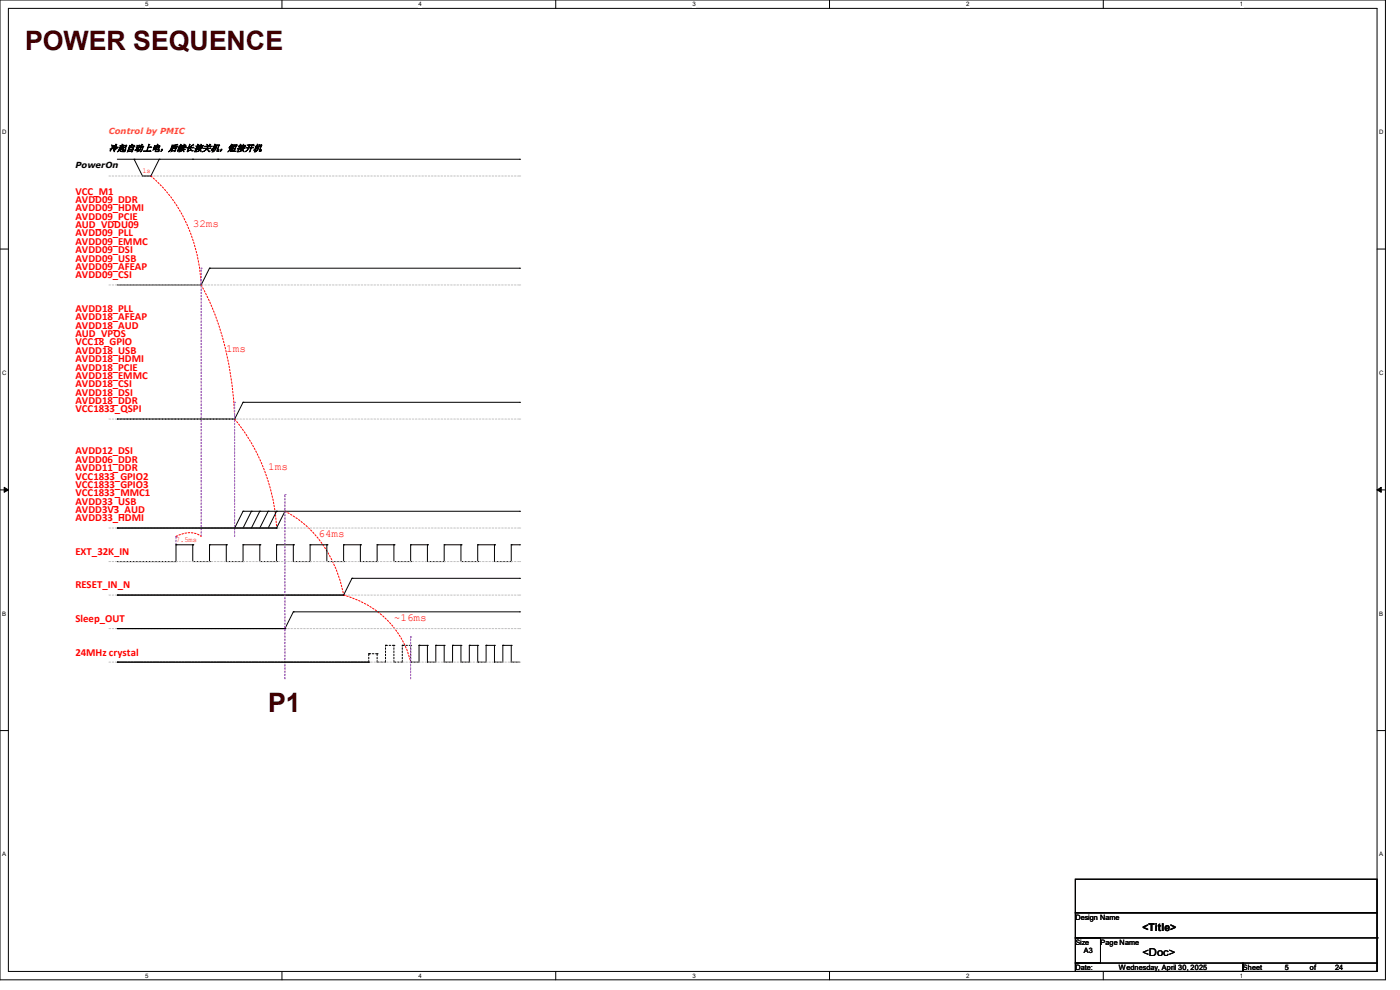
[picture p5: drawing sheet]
<svg xmlns="http://www.w3.org/2000/svg" width="297mm" height="210mm" viewBox="0 0 297 210" stroke-linecap="round" stroke-linejoin="round" font-family="sans-serif">
<path d="M0 0h293.9v207.9h-293.9zM1.8 1.8h290.3v204.3h-290.3z" fill="none" stroke="#000" stroke-width=".21"/>
<g fill="#fff">
<path d="M30.8 .2h.7v1.4h-.7z"/>
<path d="M30.8 206.2h.7v1.4h-.7z"/>
</g>
<path d="M59.8 0v1.8M59.8 206.1v1.8" fill="none" stroke="#000" stroke-width=".21"/>
<g fill="#fff">
<path d="M88.8 .2h.7v1.4h-.7z"/>
<path d="M88.8 206.2h.7v1.4h-.7z"/>
</g>
<path d="M117.9 0v1.8M117.9 206.1v1.8" fill="none" stroke="#000" stroke-width=".21"/>
<g fill="#fff">
<path d="M146.9 .2h.7v1.4h-.7z"/>
<path d="M146.9 206.2h.7v1.4h-.7z"/>
</g>
<path d="M176 0v1.8M176 206.1v1.8" fill="none" stroke="#000" stroke-width=".21"/>
<g fill="#fff">
<path d="M205 .2h.7v1.4h-.7z"/>
<path d="M205 206.2h.7v1.4h-.7z"/>
</g>
<path d="M234.1 0v1.8M234.1 206.1v1.8" fill="none" stroke="#000" stroke-width=".21"/>
<g fill="#fff">
<path d="M263.1 .2h.6v1.4h-.6z"/>
<path d="M263.1 206.2h.6v1.4h-.6z"/>
<path d="M.5 27.3h.9v1.4h-.9z"/>
<path d="M292.6 27.3h.9v1.4h-.9z"/>
<path d="M.5 78.4h.9v1.4h-.9z"/>
<path d="M292.6 78.4h.9v1.4h-.9z"/>
</g>
<path d="M0 52.8h1.8M292.1 52.8h1.8" fill="none" stroke="#000" stroke-width=".21"/>
<g fill="#fff">
<path d="M.5 129.5h.8v1.4h-.8z"/>
<path d="M292.6 129.5h.8v1.4h-.8z"/>
</g>
<path d="M0 103.9h1.8M292.1 103.9h1.8" fill="none" stroke="#000" stroke-width=".21"/>
<path d="M.9 103.4l.9 .5-.9 .5zM292.1 103.9l.9-.5v1z" fill="#000" stroke="#000" stroke-width=".21"/>
<g fill="#fff">
<path d="M.5 180.5h.8v1.4h-.8z"/>
<path d="M292.6 180.5h.8v1.4h-.8z"/>
</g>
<g fill="none" stroke="#000" stroke-width=".21">
<path d="M24.9 33.8h85.3M28.4 33.8h.1M28.4 33.8l1.8 3.5h1.8M32 37.3h.1M33.8 33.8h.1M33.8 33.8l-1.8 3.5M40.9 33.8h.1M46.2 33.8h.1M110.2 33.8h.1M44.4 56.9h.1M44.4 56.9l-1.7 3.6M44.4 56.9h65.8"/>
<path d="M110.2 56.9h.1M24.9 60.5h17.8M42.7 60.5h.1M24.9 88.9h.1M24.9 88.9h24.9M49.8 88.9h.1M51.6 85.3h.1M51.6 85.3l-1.8 3.6M51.6 85.3h58.6M110.2 85.3h.1M24.9 112h.1M24.9 119.1h.1"/>
<path d="M24.9 112h33.8M24.9 119.1h12.4M37.3 115.6h.1M37.3 119.1h.1M37.3 115.6h3.6M37.3 115.6v3.5M40.9 115.6h.1M40.9 115.6v3.5h3.5M44.4 119.1h.1M44.4 115.6h.1M44.4 115.6h3.6M44.4 115.6v3.5"/>
<path d="M48 115.6h.1M48 115.6v3.5h3.6M51.6 108.5h.1M51.6 119.1h.1M51.6 115.6h.1M51.6 108.5l-1.8 3.5M51.6 108.5h58.6M51.6 115.6h3.5M51.6 115.6v3.5M53.3 108.5h.1M53.3 108.5l-1.7 3.5M55.1 108.5h.1"/>
<path d="M55.1 115.6h.1M55.1 108.5l-1.8 3.5M55.1 115.6v3.5h3.6M56.9 108.5h.1M56.9 108.5l-1.8 3.5M58.7 108.5h.1M58.7 112h.1M58.7 119.1h.1M58.7 115.6h.1M58.7 108.5l-1.8 3.5M58.7 115.6h3.5M58.7 115.6v3.5"/>
<path d="M60.5 108.5h.1M60.5 108.5l-1.8 3.5M62.2 115.6h.1M62.2 115.6v3.5h3.6M65.8 119.1h.1M65.8 115.6h.1M65.8 115.6h3.5M65.8 115.6v3.5M69.3 115.6h.1M69.3 115.6v3.5h3.6M72.9 119.1h.1M72.9 115.6h.1"/>
<path d="M72.9 115.6h3.6M72.9 115.6v3.5M76.5 115.6h.1M76.5 115.6v3.5h3.5M80 119.1h.1M80 115.6h.1M80 115.6h3.6M80 115.6v3.5M83.6 115.6h.1M83.6 115.6v3.5h3.5M87.1 119.1h.1M87.1 115.6h.1"/>
<path d="M87.1 115.6h3.6M87.1 115.6v3.5M90.7 115.6h.1M90.7 115.6v3.5h3.5M94.2 119.1h.1M94.2 115.6h.1M94.2 115.6h3.6M94.2 115.6v3.5M97.8 115.6h.1M97.8 115.6v3.5h3.5M101.3 119.1h.1M101.3 115.6h.1"/>
<path d="M101.3 115.6h3.6M101.3 115.6v3.5M104.9 115.6h.1M104.9 115.6v3.5h3.6M108.5 119.1h.1M108.5 115.6h.1M108.5 115.6h1.7M108.5 115.6v3.5M110.2 108.5h.1M110.2 115.6h.1M24.9 126.2h.1M24.9 133.3h.1"/>
<path d="M24.9 126.2h48M24.9 133.3h35.6M60.5 133.3h.1M62.2 129.8h.1M62.2 129.8h48M62.2 129.8l-1.7 3.5M72.9 126.2h.1M74.7 122.7h.1M74.7 122.7h35.5M74.7 122.7l-1.8 3.5M88.9 136.9h.1M88.9 136.9h1.8"/>
<path d="M88.9 136.9v3.6h-1.8M90.7 136.9h.1M90.7 136.9v3.6M92.5 136.9h.1M92.5 136.9h1.7M92.5 136.9v3.6h-1.8M94.2 136.9h.1M94.2 136.9v3.6M96 136.9h.1M96 136.9h1.8M96 136.9v3.6h-1.8M97.8 136.9h.1"/>
<path d="M97.8 136.9v3.6M99.6 136.9h.1M99.6 136.9h1.7M99.6 136.9v3.6h-1.8M101.3 136.9h.1M101.3 136.9v3.6M103.1 136.9h.1M103.1 136.9h1.8M103.1 136.9v3.6h-1.8M104.9 136.9h.1M104.9 136.9v3.6M106.7 136.9h.1"/>
<path d="M106.7 136.9h1.8M106.7 136.9v3.6h-1.8M108.5 136.9h.1M108.5 136.9v3.6M110.2 122.7h.1M110.2 129.8h.1M0 155h1.8M24.9 140.5h.1M24.9 140.5h53.3M78.2 140.5h.1M87.1 140.5h.1M90.7 140.5h.1"/>
<path d="M94.2 140.5h.1M97.8 140.5h.1M101.3 140.5h.1M104.9 140.5h.1M108.5 140.5h.1M108.5 140.5h1.7M292.1 155h1.8M228.1 186.5h64v7.1h-64zM228.1 193.6h64v5.4h-64zM228.1 199h5.4v5.3h-5.4zM292.1 199h.1M292.1 199v5.3"/>
<path d="M228.1 204.3h35.6v1.8h-35.6zM263.7 204.3h28.4v1.8h-28.4z"/>
</g>
<g fill="none" stroke="#c0c0c0" stroke-width=".21" stroke-dasharray=".3">
<path d="M23.1 37.3h87.1M110.2 37.3h.1M23.1 60.5h87.1M110.2 60.5h.1M23.1 88.9h87.1M110.2 88.9h.1M23.1 112h87.1M23.1 119.1h87.1M110.2 112h.1M110.2 119.1h.1M23.1 126.2h87.1M23.1 133.3h87.1"/>
<path d="M110.2 126.2h.1M110.2 133.3h.1M23.1 140.5h87.1M110.2 140.5h.1"/>
</g>
<path d="M32 37.3a32.1 32.1 0 0 1 10.6 21.8l.1 1.4M42.7 60.5a62.9 62.9 0 0 1 7 26l.1 2.4M49.8 88.9a39.6 39.6 0 0 1 8.9 23.1M37.3 113.8a4.8 4.8 0 0 1 5.3-.1l.1 .1M60.5 108.5a24.2 24.2 0 0 1 11.9 15.5l.5 2.2M72.9 126.2a19.3 19.3 0 0 1 14.2 14.3" fill="none" stroke="#f00" stroke-width=".21" stroke-dasharray=".3"/>
<path d="M42.7 56.9h.1M49.8 85.3h.1M37.3 115.6v-1.8M37.3 113.8h.1M42.7 113.8v-56.9M49.8 113.8v-28.5M60.5 104.9h.1M87.1 135.1h.1M60.5 144v-39.1M87.1 144v-8.9" fill="none" stroke="#8000ff" stroke-width=".21" stroke-dasharray=".3"/>
<g fill="none" stroke="#000" stroke-width=".21" stroke-dasharray=".3">
<path d="M78.2 138.7h.1M80 138.7h-1.8M80 138.7h.1M81.8 136.9h.1M83.6 136.9h-1.8M83.6 136.9h.1M85.3 136.9h.1M87.1 136.9h-1.8M87.1 136.9h.1M78.2 140.5v-1.8M80 140.5v-1.8M80 140.5h.1"/>
<path d="M81.8 140.5v-3.6M81.8 140.5h-1.8M83.6 140.5v-3.6M83.6 140.5h.1M85.3 140.5v-3.6M85.3 140.5h-1.7M87.1 140.5v-3.6"/>
</g>
<g font-size="5.7" fill="#400000">
<text x="5.3" y="10.6">POWER SEQUENCE</text>
<text x="56.9" y="151.1">P1</text>
</g>
<g font-size="2.3" fill="#f00">
<text x="16" y="41.3">VCC_M1</text>
<text x="16" y="46.6">AVDD09_PCIE</text>
<text x="16" y="43.1">AVDD09_DDR</text>
<text x="16" y="44.8">AVDD09_HDMI</text>
<text x="16" y="50.2">AVDD09_PLL</text>
<text x="16" y="48.4">AUD_VDDU09</text>
<text x="16" y="53.7">AVDD09_DSI</text>
<text x="16" y="51.9">AVDD09_EMMC</text>
<text x="40.9" y="48.1">32ms</text>
<text x="16" y="57.3">AVDD09_AFEAP</text>
<text x="16" y="55.5">AVDD09_USB</text>
<text x="16" y="59.1">AVDD09_CSI</text>
<text x="16" y="69.7">AVDD18_AUD</text>
<text x="16" y="66.2">AVDD18_PLL</text>
<text x="16" y="71.5">AUD_VPOS</text>
<text x="16" y="67.9">AVDD18_AFEAP</text>
<text x="16" y="73.3">VCC18_GPIO</text>
<text x="16" y="76.8">AVDD18_HDMI</text>
<text x="16" y="75.1">AVDD18_USB</text>
<text x="48" y="74.8">1ms</text>
<text x="16" y="78.6">AVDD18_PCIE</text>
<text x="16" y="83.9">AVDD18_DSI</text>
<text x="16" y="80.4">AVDD18_EMMC</text>
<text x="16" y="82.2">AVDD18_CSI</text>
<text x="16" y="87.5">VCC1833_QSPI</text>
<text x="16" y="85.7">AVDD18_DDR</text>
<text x="16" y="101.7">VCC1833_GPIO2</text>
<text x="16" y="98.2">AVDD06_DDR</text>
<text x="16" y="99.9">AVDD11_DDR</text>
<text x="16" y="96.4">AVDD12_DSI</text>
<text x="56.9" y="99.7">1ms</text>
<text x="16" y="103.5">VCC1833_GPIO3</text>
<text x="16" y="107.1">AVDD33_USB</text>
<text x="16" y="105.3">VCC1833_MMC1</text>
<text x="16" y="110.6">AVDD33_HDMI</text>
<text x="16" y="108.8">AVDD3V3_AUD</text>
<text x="67.6" y="113.9">64ms</text>
<text x="16" y="117.7">EXT_32K_IN</text>
<text x="16" y="124.8">RESET_IN_N</text>
<text x="16" y="132">Sleep_OUT</text>
<text x="83.6" y="131.7">~16ms</text>
<text x="16" y="139.1">24MHz crystal</text>
</g>
<g font-size="2.3">
<text x="242.4" y="197.5">&lt;Title&gt;</text>
<text x="242.4" y="202.8">&lt;Doc&gt;</text>
</g>
<text font-size="1.9" x="23.1" y="32">冷起自动上电，后续长按关机，短按开机</text>
<text font-size="1.8" fill="#ff8000" x="23.1" y="28.5">Control by PMIC</text>
<text font-size="1.8" x="16" y="35.6">PowerOn</text>
<g font-size="1.6" fill="#f00">
<text x="30.2" y="36.8">1s</text>
<text x="37.3" y="115">7.5ms</text>
</g>
<g font-size="1.6">
<text x="228.1" y="195.1">Design Name</text>
<text x="228.1" y="200.4">Size</text>
<text x="229.9" y="202.2">A3</text>
<text x="233.5" y="200.4">Page Name</text>
<text x="228.1" y="205.7">Date:</text>
<text x="237.4" y="205.7">Wednesday, April 30, 2025</text>
<text x="263.7" y="205.7">Sheet</text>
<text x="272.6" y="205.7">5</text>
<text x="277.9" y="205.7">of</text>
<text x="283.2" y="205.7">24</text>
</g>
<g font-size="1.3">
<text x="30.8" y="1.3">5</text>
<text x="88.8" y="1.3">4</text>
<text x="146.9" y="1.3">3</text>
<text x="205" y="1.3">2</text>
<text x="263.1" y="1.3">1</text>
<text x=".5" y="28.4">D</text>
<text x="292.6" y="28.4">D</text>
<text x=".5" y="79.5">C</text>
<text x="292.6" y="79.5">C</text>
<text x=".5" y="130.6">B</text>
<text x="292.6" y="130.6">B</text>
<text x=".5" y="181.7">A</text>
<text x="292.6" y="181.7">A</text>
<text x="30.8" y="207.4">5</text>
<text x="88.8" y="207.4">4</text>
<text x="146.9" y="207.4">3</text>
<text x="205" y="207.4">2</text>
<text x="263.1" y="207.4">1</text>
</g>
</svg>
